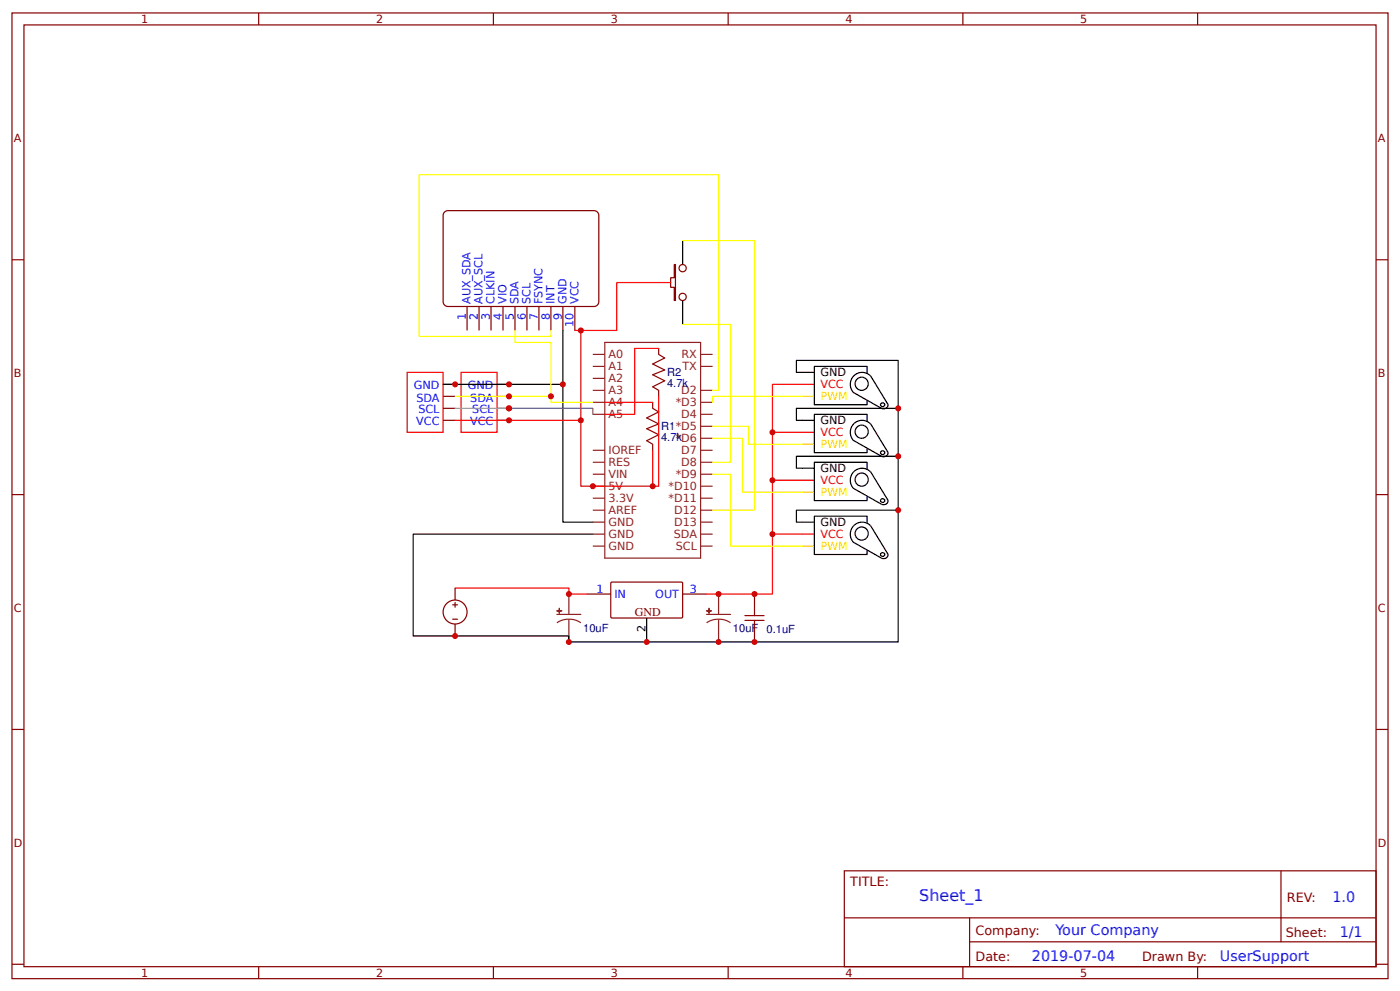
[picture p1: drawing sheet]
<svg xmlns="http://www.w3.org/2000/svg" width="309mm" height="219mm" viewBox="0 0 309 219" stroke-linecap="round" stroke-linejoin="round" font-family="sans-serif">
<g fill="none" stroke="#800" stroke-width=".26">
<path d="M2.6 2.9h304.1v213.2h-304.1zM5.3 5.5h298.7v208h-298.7zM57.1 2.9v2.6M109 2.9v2.6M160.9 2.9v2.6M212.7 2.9v2.6M264.6 2.9v2.6M2.6 57.4h2.7M149 58.4h.2v8h-.2v-3h-.8v-2.1h.8zM304 57.4h2.7M2.6 109.2h2.7M304 109.2h2.7"/>
<path d="M129.6 131.2h5.3M135 128.7l.2-.2 15.5 .1 .1 .2v7.5l-.3 .2-15.4-.1-.2-.2zM150.8 131.2h5.3M2.6 161.1h2.7M304 161.1h2.7M186.5 192.3h117.5v21.2h-117.5zM283 192.3v15.7M2.6 212.9h2.7M57.1 213.5v2.6M109 213.5v2.6M160.9 213.5v2.6M186.6 202.7h117.3"/>
<path d="M212.7 213.5v2.6M214.2 208h89.7M214.2 202.7v10.6M264.6 213.5v2.6M304 212.9h2.7"/>
<circle cx="150.8" cy="59.2" r=".8"/>
<circle cx="150.8" cy="65.6" r=".8"/>
</g>
<g fill="none" stroke="#8d2323" stroke-width=".26">
<path d="M131 78.3h2.6M133.6 75.6h21.2v47.6h-21.2zM154.8 78.3h2.6M131 80.9h2.6M131 86.2h2.6M131 88.8h2.6M131 91.5h2.6M131 99.4h2.6M131 83.6h2.6M154.8 80.9h2.6M154.8 86.2h2.6M154.8 88.8h2.6"/>
<path d="M154.8 91.5h2.6M154.8 94.1h2.6M154.8 96.8h2.6M154.8 99.4h2.6M131 102.1h2.6M131 104.7h2.6M131 107.4h2.6M131 110h2.6M131 112.7h2.6M131 115.3h2.6M131 118h2.6M154.8 102.1h2.6"/>
<path d="M154.8 104.7h2.6M154.8 107.4h2.6M154.8 110h2.6M154.8 112.7h2.6M154.8 115.3h2.6M154.8 118h2.6M123 135.7h5.3M125.7 136.7l1.4 .2 1.2 .6M125.7 136.7l-1.4 .2-1.3 .6M125.7 131.2v4.5M125.7 136.7v5.1M131 120.6h2.6"/>
<path d="M154.8 120.6h2.6M156.1 135.7h5.3M158.7 136.7l1.4 .2 1.3 .6M158.7 136.7l-1.3 .2-1.3 .6M158.7 131.2v4.5M158.7 136.7v5.1"/>
</g>
<g fill="#8d2323" stroke="#8d2323" stroke-width=".26">
<path d="M123 134.9h1.1z"/>
<path d="M123.6 134.4v1z"/>
<path d="M156.1 134.9h1.1z"/>
<path d="M156.6 134.4l.1 1z"/>
</g>
<path d="M150.8 53.1v5.3M150.8 66.4v5.2M142.9 136.5v5.3" fill="none" stroke="#000" stroke-width=".26"/>
<path d="M98.1 46.9l.9-.4h32.2a1.06 1.06 0 0 1 1.1 1.1v19a1.06 1.06 0 0 1-1.1 1.1h-32.2a1.06 1.06 0 0 1-1.1-1.1v-19z" fill="#fff" stroke="#800000" stroke-width=".26"/>
<g fill="none" stroke="#800" stroke-width=".26">
<path d="M103.2 67.7v5.3M105.8 67.7v5.3M108.5 67.7v5.3M111.1 67.7v5.3M113.8 67.7v5.3M116.4 67.7v5.3M119.1 67.7v5.3M121.7 67.7v5.3M124.4 67.7v5.3M127 67.7v5.3M145.5 76.9v1.4M97.9 84.9h2.6"/>
<path d="M97.9 87.5h2.6M97.9 90.2h2.6M97.9 92.8h2.6M109.8 84.9h2.6M109.8 87.5h2.6M109.8 90.2h2.6M109.8 92.8h2.6M144.2 88.8v1.4M144.2 98.1v1.3M145.5 86.2v1.3M100 133.6h1.1M100 136.7h1.1"/>
<path d="M100.5 129.9v2.6M100.5 133v1.1M100.5 137.8v2.6M166.7 131.2v2.6M166.7 139.1v2.7"/>
<circle cx="100.5" cy="135.1" r="2.65"/>
</g>
<path d="M177.3 87.5h2.6M177.3 98.1h2.6M177.3 108.7h2.6M177.3 120.6h2.6" fill="none" stroke="#fc0" stroke-width=".26"/>
<g fill="none" stroke="#000" stroke-width=".26">
<path d="M124.4 73v42.3h6.6M97.9 84.9h26.5M179.9 92.8h-4v-2.6h22.5v10.6M179.9 82.2h-4v-2.6h22.5v10.6M188.6 86.7l6.1 3.5M188.6 97.3l6.1 3.5M191.6 82.5v-1.6h-11.7v8.5h11.7v-.8M191.6 93.1v-1.6h-11.7v8.5h11.7v-.8M192.3 83a2.63 2.63 0 0 0-3.7 0 2.63 2.63 0 0 0 0 3.7M192.3 93.6a2.63 2.63 0 0 0-3.7 0 2.63 2.63 0 0 0 0 3.7M192.4 83l3.7 6.1M192.4 93.6l3.7 6.1"/>
<path d="M196 89a.86 .86 0 0 1-.1 1.1 .86 .86 0 0 1-1.1 .1M196 99.6a.86 .86 0 0 1-.1 1.1 .86 .86 0 0 1-1.1 .1M179.9 115.3h-4v-2.6h22.5v29.1h-72.7v-1.4h-34.4v-22.4h39.7M179.9 103.4h-4v-2.6h22.5v11.9M188.6 107.9l6.1 3.4M188.6 119.8l6.1 3.4M191.6 103.7v-1.6h-11.7v8.4h11.7v-.8M191.6 115.6v-1.6h-11.7v8.4h11.7v-.7M192.3 104.2a2.63 2.63 0 0 0-3.7 0 2.63 2.63 0 0 0 0 3.7M192.3 116.1a2.63 2.63 0 0 0-3.7 0 2.63 2.63 0 0 0 0 3.7M192.4 104.2l3.7 6.1M192.4 116.1l3.7 6.1"/>
<path d="M196 110.2a.86 .86 0 0 1-.1 1 .86 .86 0 0 1-1.1 .2M196 122.1a.86 .86 0 0 1-.1 1.1 .86 .86 0 0 1-1.1 .1"/>
<circle cx="190.4" cy="84.7" r="1.46"/>
<circle cx="190.4" cy="95.3" r="1.46"/>
<circle cx="195" cy="100" r=".45"/>
<circle cx="195" cy="89.4" r=".45"/>
<circle cx="190.4" cy="105.9" r="1.46"/>
<circle cx="190.4" cy="117.8" r="1.46"/>
<circle cx="195" cy="110.5" r=".45"/>
<circle cx="195" cy="122.4" r=".45"/>
</g>
<g fill="none" stroke="#f00" stroke-width=".26">
<path d="M127 73h1.3v34.4h15.9v-8M145.5 76.9h-5.3v14.6h-6.6M148.2 62.4h-11.9v10.6h-8M90 82.2h7.9v13.3h-7.9zM100.5 92.8h27.8M101.9 82.2h7.9v13.3h-7.9zM133.6 88.8h10.6M145.5 87.5v19.9h-1.3M179.9 95.5h-9.2v10.5M179.9 84.9h-9.2v10.6M179.9 118h-9.2v13.2h-14.6M179.9 106h-9.2v12"/>
<path d="M100.5 129.9h25.2v1.3h3.9"/>
</g>
<path d="M150.8 53.1h15.9v59.6h-9.3M113.8 73v2.6h7.9v13.2h9.3M121.7 73v1.3h-29.1v-35.7h66.1v47.6h-1.3M150.8 71.6h10.6v30.5h-4M100.5 87.5h21.2M157.4 94.1h8v4h11.9M157.4 96.8h6.6v11.9h13.3M177.3 87.5h-19.9v1.3M157.4 104.7h4v15.9h15.9" fill="none" stroke="#ff0" stroke-width=".26"/>
<path d="M100.5 90.2h11.9" fill="none" stroke="#999" stroke-width=".26"/>
<path d="M145.5 78.3l1.3 .8-2.6 1.3 2.6 1.3-2.6 1.1 2.6 1.3-2.6 1.3 1.3 .8M144.2 90.2l1.3 .8-2.6 1.3 2.6 1.3-2.6 1.1 2.6 1.3-2.6 1.3 1.3 .8M164.6 137h4.2M164.6 135.9h4.2M166.7 133.8v2.1M166.7 137v2.1" fill="none" stroke="#a00000" stroke-width=".26"/>
<path d="M112.4 90.2h18.6v1.3" fill="none" stroke="#666" stroke-width=".26"/>
<g fill="#c00">
<circle cx="112.4" cy="90.2" r=".66"/>
<circle cx="144.2" cy="107.4" r=".66"/>
<circle cx="131" cy="107.4" r=".66"/>
<circle cx="112.4" cy="87.5" r=".66"/>
<circle cx="100.5" cy="84.9" r=".66"/>
<circle cx="112.4" cy="84.9" r=".66"/>
<circle cx="121.7" cy="87.5" r=".66"/>
<circle cx="198.4" cy="90.2" r=".66"/>
<circle cx="170.7" cy="106" r=".66"/>
<circle cx="128.3" cy="92.8" r=".66"/>
<circle cx="112.4" cy="92.8" r=".66"/>
<circle cx="124.4" cy="84.9" r=".66"/>
<circle cx="125.7" cy="131.2" r=".66"/>
<circle cx="158.7" cy="131.2" r=".66"/>
<circle cx="170.7" cy="118" r=".66"/>
<circle cx="170.7" cy="95.5" r=".66"/>
<circle cx="198.4" cy="100.8" r=".66"/>
<circle cx="128.3" cy="73" r=".66"/>
<circle cx="125.7" cy="141.8" r=".66"/>
<circle cx="158.7" cy="141.8" r=".66"/>
<circle cx="142.9" cy="141.8" r=".66"/>
<circle cx="198.4" cy="112.7" r=".66"/>
<circle cx="100.5" cy="140.4" r=".66"/>
<circle cx="166.7" cy="131.2" r=".66"/>
<circle cx="166.7" cy="141.8" r=".66"/>
</g>
<text font-size="3.5" fill="#00f" x="203.1" y="199.1">Sheet_1</text>
<g font-size="3.2" fill="#00f">
<text x="294.4" y="199.2">1.0</text>
<text x="233.2" y="206.4">Your Company</text>
<text x="296" y="207">1/1</text>
<text x="228" y="212.3">2019-07-04</text>
<text x="269.5" y="212.2">UserSupport</text>
</g>
<g font-size="2.8" fill="#800">
<text x="187.9" y="195.7">TITLE:</text>
<text x="284.3" y="199.2">REV:</text>
<text x="215.5" y="206.4">Company:</text>
<text x="284.1" y="206.9">Sheet:</text>
<text x="215.5" y="212.1">Date:</text>
<text x="252.3" y="212.2">Drawn By:</text>
</g>
<text font-size="2.6" fill="#800" x="140.2" y="135.9">GND</text>
<g font-size="2.5" fill="#800">
<text x="31.2" y="5.1">1</text>
<text x="83.1" y="5.1">2</text>
<text x="134.9" y="5.1">3</text>
<text x="186.8" y="5.1">4</text>
<text x="238.7" y="5.1">5</text>
<text x="3" y="31.4">A</text>
<text x="304.4" y="31.4">A</text>
<text x="3" y="83.3">B</text>
<text x="304.4" y="83.3">B</text>
<text x="3" y="135.1">C</text>
<text x="304.4" y="135.1">C</text>
<text x="3" y="187">D</text>
<text x="304.4" y="187">D</text>
<text x="31.2" y="215.7">1</text>
<text x="83.1" y="215.7">2</text>
<text x="134.9" y="215.7">3</text>
<text x="186.8" y="215.7">4</text>
<text x="238.7" y="215.7">5</text>
</g>
<g font-size="2.5" fill="#00f">
<text x="102.9" y="70.6" transform="rotate(-90 102.9 70.6)">1</text>
<text x="104" y="67.1" transform="rotate(-90 104 67.1)">AUX_SDA</text>
<text x="105.6" y="70.6" transform="rotate(-90 105.6 70.6)">2</text>
<text x="106.6" y="67.1" transform="rotate(-90 106.6 67.1)">AUX_SCL</text>
<text x="108.2" y="70.6" transform="rotate(-90 108.2 70.6)">3</text>
<text x="109.3" y="67.1" transform="rotate(-90 109.3 67.1)">CLKIN</text>
<text x="110.9" y="70.6" transform="rotate(-90 110.9 70.6)">4</text>
<text x="111.9" y="67.2" transform="rotate(-90 111.9 67.2)">VIO</text>
<text x="113.5" y="70.6" transform="rotate(-90 113.5 70.6)">5</text>
<text x="114.6" y="67.2" transform="rotate(-90 114.6 67.2)">SDA</text>
<text x="116.2" y="70.6" transform="rotate(-90 116.2 70.6)">6</text>
<text x="117.2" y="67.2" transform="rotate(-90 117.2 67.2)">SCL</text>
<text x="118.8" y="70.6" transform="rotate(-90 118.8 70.6)">7</text>
<text x="119.9" y="67.2" transform="rotate(-90 119.9 67.2)">FSYNC</text>
<text x="121.4" y="70.6" transform="rotate(-90 121.4 70.6)">8</text>
<text x="122.5" y="67.2" transform="rotate(-90 122.5 67.2)">INT</text>
<text x="124.1" y="70.6" transform="rotate(-90 124.1 70.6)">9</text>
<text x="125.1" y="67.2" transform="rotate(-90 125.1 67.2)">GND</text>
<text x="127.8" y="67.2" transform="rotate(-90 127.8 67.2)">VCC</text>
<text x="126.7" y="72.1" transform="rotate(-90 126.7 72.1)">10</text>
<text x="91.4" y="85.9">GND</text>
<text x="92" y="88.8">SDA</text>
<text x="103.3" y="85.9">GND</text>
<text x="103.9" y="88.8">SDA</text>
<text x="92" y="93.9">VCC</text>
<text x="92.4" y="91.2">SCL</text>
<text x="103.9" y="93.9">VCC</text>
<text x="104.3" y="91.2">SCL</text>
<text x="131.8" y="130.9">1</text>
<text x="135.7" y="132">IN</text>
<text x="144.8" y="132">OUT</text>
<text x="152.4" y="130.9">3</text>
</g>
<g font-size="2.5" fill="#8d2323">
<text x="134.4" y="79.1">A0</text>
<text x="134.4" y="81.7">A1</text>
<text x="150.6" y="79.1">RX</text>
<text x="150.8" y="81.7">TX</text>
<text x="134.4" y="84.3">A2</text>
<text x="134.4" y="87">A3</text>
<text x="134.4" y="89.6">A4</text>
<text x="149.3" y="89.6">*D3</text>
<text x="150.5" y="87">D2</text>
<text x="134.4" y="92.3">A5</text>
<text x="150.5" y="92.3">D4</text>
<text x="134.4" y="100.2">IOREF</text>
<text x="149.3" y="97.6">*D6</text>
<text x="150.5" y="100.2">D7</text>
<text x="134.4" y="105.5">VIN</text>
<text x="134.4" y="102.9">RES</text>
<text x="149.3" y="105.5">*D9</text>
<text x="150.5" y="102.9">D8</text>
<text x="134.4" y="108.2">5V</text>
<text x="134.4" y="113.5">AREF</text>
<text x="134.4" y="110.8">3.3V</text>
<text x="147.7" y="108.2">*D10</text>
<text x="147.7" y="110.8">*D11</text>
<text x="148.9" y="113.5">D12</text>
<text x="134.4" y="116.1">GND</text>
<text x="134.4" y="118.7">GND</text>
<text x="148.9" y="118.7">SDA</text>
<text x="148.9" y="116.1">D13</text>
<text x="134.4" y="121.4">GND</text>
<text x="149.3" y="121.4">SCL</text>
</g>
<g font-size="2.5" fill="#000080">
<text x="147.4" y="83.1">R2</text>
<text x="147.4" y="85.5">4.7k</text>
<text x="146" y="95">R1*D5</text>
<text x="146" y="97.4">4.7k</text>
<text x="128.9" y="139.6">10uF</text>
<text x="161.9" y="139.6">10uF</text>
<text x="169.3" y="139.7">0.1uF</text>
</g>
<g font-size="2.5">
<text x="181.2" y="83">GND</text>
<text x="181.2" y="93.6">GND</text>
<text x="181.2" y="104.2">GND</text>
<text x="181.2" y="116.1">GND</text>
<text x="142.6" y="139.6" transform="rotate(-90 142.6 139.6)">2</text>
</g>
<g font-size="2.5" fill="#fc0">
<text x="181.2" y="88.3">PWM</text>
<text x="181.2" y="98.9">PWM</text>
<text x="181.2" y="109.5">PWM</text>
<text x="181.2" y="121.4">PWM</text>
</g>
<g font-size="2.5" fill="#f00">
<text x="181.2" y="85.7">VCC</text>
<text x="181.2" y="96.3">VCC</text>
<text x="181.2" y="106.8">VCC</text>
<text x="181.2" y="118.7">VCC</text>
</g>
</svg>
